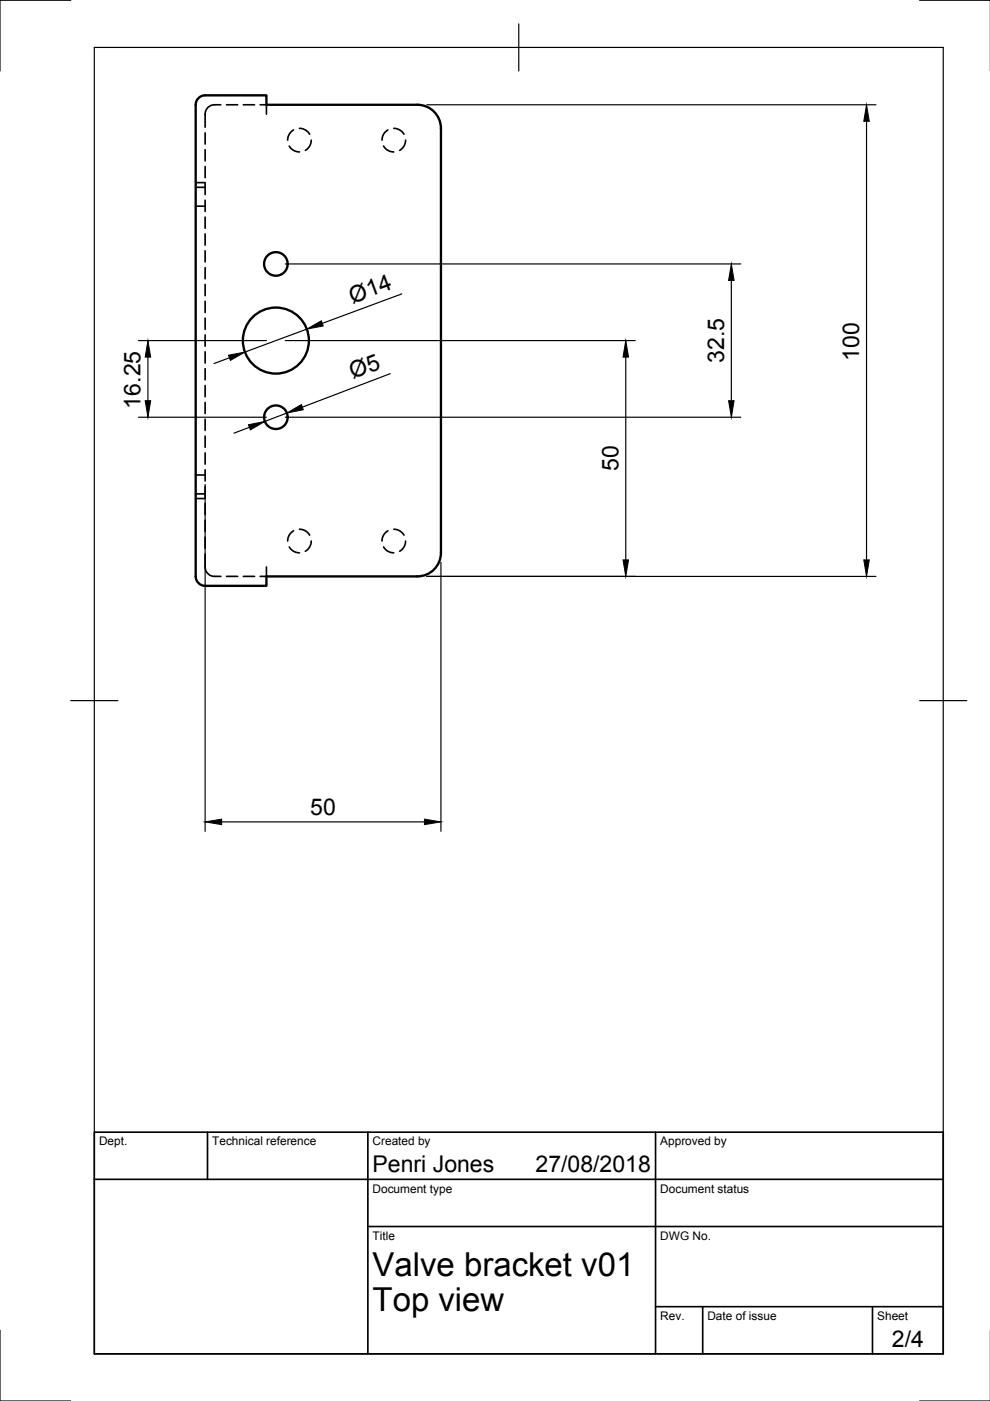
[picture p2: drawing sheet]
<svg xmlns="http://www.w3.org/2000/svg" width="210mm" height="297mm" viewBox="0 0 210 297" stroke-linecap="round" stroke-linejoin="round" font-family="sans-serif">
<!-- layer: Visible -->
<g fill="none" stroke="#000" stroke-width=".5">
<path d="M42.1 20.8l.9-.5 .5-.1h13v2h32a5 5 0 0 1 5 5v90a5 5 0 0 1-5 5h-32v2h-13a2 2 0 0 1-2-2v-100l.1-.5z"/>
<circle cx="58.5" cy="56" r="2.5"/>
<circle cx="58.5" cy="72.2" r="7"/>
<circle cx="58.5" cy="88.5" r="2.5"/>
</g>
<!-- layer: Hidden -->
<g fill="none" stroke="#000" stroke-width=".35">
<path d="M41.5 39.7h2M41.5 38.7h2M43.5 28.2v2.3M43.5 31.7v2.4M43.5 35.3v2.4M43.5 38.9v2.4M46.8 22.2h-1.3a2 2 0 0 0-2 2v2.8M48 22.2h2.4M51.6 22.2h2.4M55.2 22.2h1.3v2M61.3 31a2.5 2.5 0 0 0 2.2 1.2M62.2 27.5a2.49 2.49 0 0 0-1.2 2.2"/>
<path d="M63.5 27.2a2.5 2.5 0 0 1 2.2 1.3M66 29.7a2.49 2.49 0 0 1-1.3 2.2M81.3 31a2.49 2.49 0 0 0 2.2 1.2M82.2 27.5a2.5 2.5 0 0 0-1.2 2.2M83.5 27.2a2.5 2.5 0 0 1 2.2 1.3M86 29.7a2.5 2.5 0 0 1-1.3 2.2M41.5 43.7h2M43.5 42.4v2.4M43.5 46v2.4M43.5 49.6v2.4M43.5 53.2v2.3M43.5 56.7v2.4"/>
<path d="M43.5 60.3v2.4M43.5 63.9v2.4M43.5 67.4v2.4M43.5 71v2.4M43.5 74.6v2.4M43.5 78.2v2.3M43.5 81.7v2.4M43.5 85.3v2.4M43.5 88.9v2.4M43.5 92.5v2.3M43.5 96v2.4M43.5 99.6v2.4"/>
<path d="M41.5 104.7h2M41.5 105.7h2M41.5 100.7h2M43.5 117.5v2.7a2 2 0 0 0 2 2h1.3M43.5 103.2v2.3M43.5 106.7v2.4M43.5 110.3v2.4M43.5 113.9v2.4M61.3 116a2.5 2.5 0 0 0 2.2 1.2M62.2 112.5a2.49 2.49 0 0 0-1.2 2.2M63.5 112.2a2.5 2.5 0 0 1 2.2 1.3M66 114.7a2.49 2.49 0 0 1-1.3 2.2"/>
<path d="M81.3 116a2.49 2.49 0 0 0 2.2 1.2M82.2 112.5a2.5 2.5 0 0 0-1.2 2.2M83.5 112.2a2.5 2.5 0 0 1 2.2 1.3M86 114.7a2.5 2.5 0 0 1-1.3 2.2M48 122.2h2.4M51.6 122.2h2.4M56.5 120.2v2h-1.3"/>
</g>
<!-- layer: Border -->
<path d="M15 .1h-15v15M20 10.1h180v276.9h-180zM110 5.1v10M195 .1h15M15 148.5h10M195 148.5h10M0 282v15h15M195 297h15" fill="none" stroke="#000" stroke-width=".25"/>
<!-- layer: TitleBlock -->
<path d="M20 240h180v47h-180zM20 250h180M44 240v10M78 240v47M139 240v47M78 260h122M139 277h61M149 277v10M185 277v10" fill="none" stroke="#000" stroke-width=".35"/>
<!-- layer: Dimensions -->
<g fill="none" stroke="#000" stroke-width=".25">
<path d="M90.5 22.2h95.2M183.7 25.7v93M60.5 56h96.6M155.1 59.5v25.5M29.4 72.2h27.1M31.4 75.7v9.3M48.6 75.9l-3.2 1.2M60.5 72.2h74.2M65.1 69.8l-13.2 4.8M82.7 79.2l-18.6 7.1M85.2 62.3l-16.9 6.3M132.7 75.7v43"/>
<path d="M29.4 88.5h27.1M52.9 90.6l-3.3 1.2M60.5 88.5h96.6M60.8 87.6l-4.6 1.7M43.5 102.7v73.6M93.5 119.2v57.1M90.5 122.2h95.2M47 174.3h43"/>
</g>
<g fill="#000" stroke="#000" stroke-width=".21">
<path d="M183.7 22.2l.6 3.5h-1.2zM155.1 56l.5 3.5h-1.1zM31.4 72.2l.5 3.5h-1.1zM48.4 75.3l3.5-.7-3.1 1.8zM65.1 69.8l3-1.8 .4 1.1zM132.7 72.2l.6 3.5h-1.2zM30.8 85h1.1l-.5 3.5zM52.7 90.1l3.5-.8-3.1 1.8zM60.8 87.6l3.1-1.8 .4 1.1zM154.5 85h1.1l-.5 3.5zM132.1 118.7h1.2l-.6 3.5zM183.1 118.7h1.2l-.6 3.5z"/>
<path d="M43.5 174.3l3.5-.6v1.1zM90 173.7l3.5 .6-3.5 .5z"/>
</g>
<g font-size="7">
<text x="79" y="270.5">Valve bracket v01</text>
<text x="79" y="278">Top view</text>
</g>
<g font-size="4.9">
<text x="74.8" y="64.4" transform="rotate(-20 74.8 64.4)">Ø14</text>
<text x="153.5" y="77" transform="rotate(-90 153.5 77)">32.5</text>
<text x="182.2" y="76.4" transform="rotate(-90 182.2 76.4)">100</text>
<text x="74.8" y="80.4" transform="rotate(-21 74.8 80.4)">Ø5</text>
<text x="29.8" y="86.6" transform="rotate(-90 29.8 86.6)">16.25</text>
<text x="131.1" y="99.9" transform="rotate(-90 131.1 99.9)">50</text>
<text x="65.8" y="172.7">50</text>
<text x="79" y="248.5">Penri Jones</text>
<text x="113.5" y="248.5">27/08/2018</text>
<text x="189.1" y="285.6">2/4</text>
</g>
<g font-size="2.5">
<text x="21" y="242.8">Dept.</text>
<text x="45" y="242.8">Technical reference</text>
<text x="79" y="242.8">Created by</text>
<text x="140" y="242.8">Approved by</text>
<text x="79" y="252.8">Document type</text>
<text x="140" y="252.8">Document status</text>
<text x="79" y="262.8">Title</text>
<text x="140" y="262.8">DWG No.</text>
<text x="140" y="279.8">Rev.</text>
<text x="150" y="279.8">Date of issue</text>
<text x="186" y="279.8">Sheet</text>
</g>
</svg>
